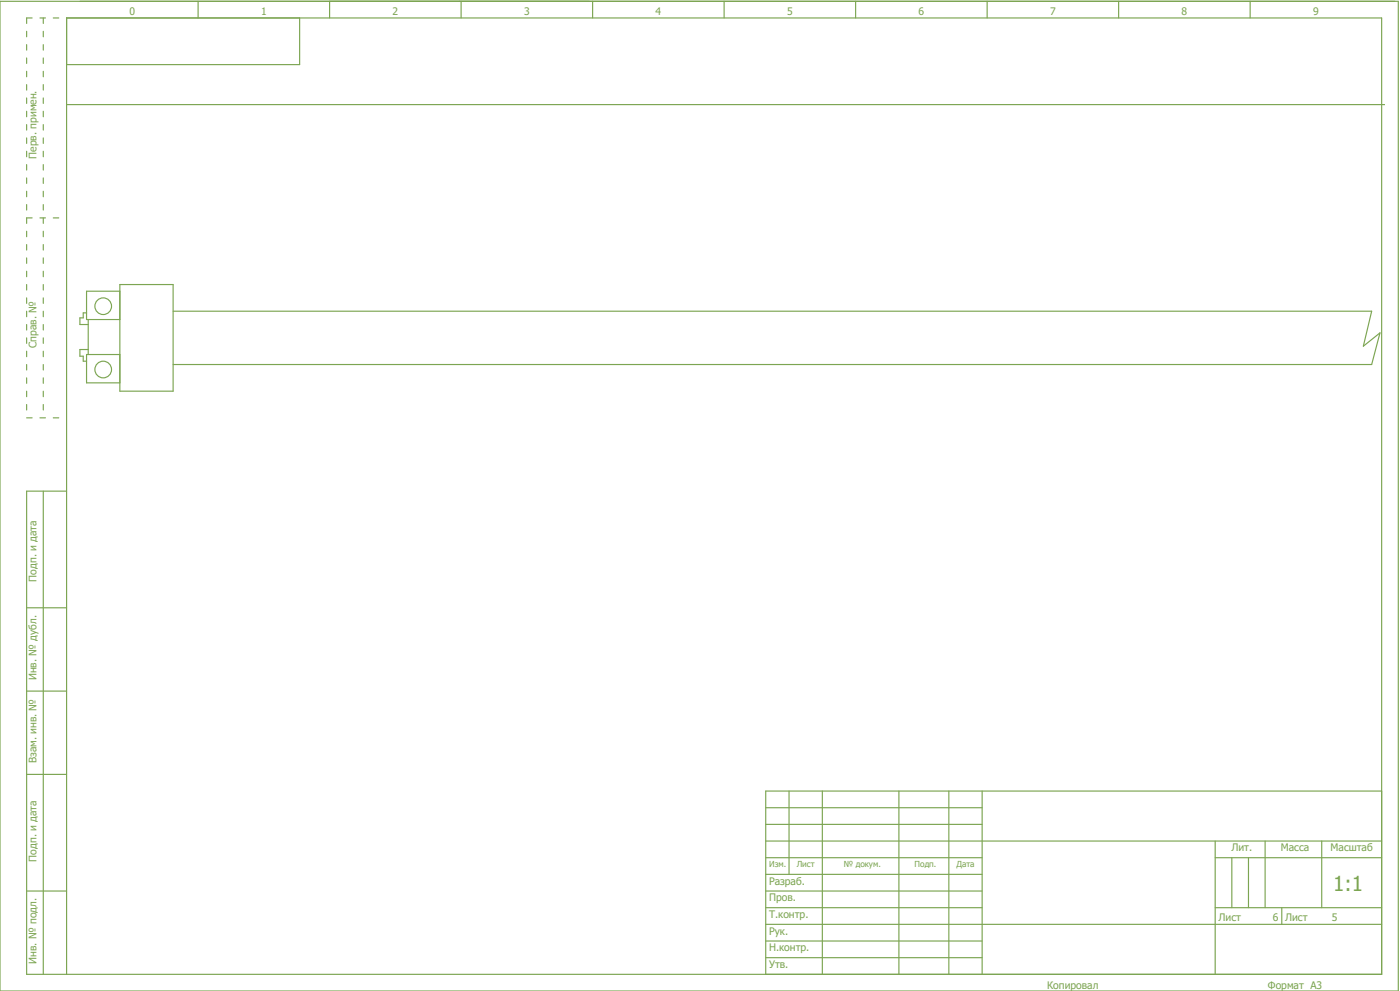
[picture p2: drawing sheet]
<svg xmlns="http://www.w3.org/2000/svg" width="421mm" height="297mm" viewBox="0 0 421 297" stroke-linecap="round" stroke-linejoin="round" font-family="sans-serif">
<g fill="none" stroke="#7ca552" stroke-width=".35">
<path d="M0 .4h420v297h-420zM59.5 .4v5M90 5.4v14h-70M99 .4v5M138.5 .4v5M178 .4v5M217.5 .4v5M257 .4v5M296.5 .4v5M336 .4v5M375.5 .4v5M20 31.4h396"/>
<path d="M26 93.9h-1v1.5h-1v2h2.5M26.5 95.9v10.5M36 85.4h16v32h-16zM36 87.4h-10v8.5h10M52 93.4h360l-2.5 10.5 5-4-2.5 9.5h-360M26.5 104.9h-2.5v2h1v1.5h1M36 106.4h-10v8.5h10M13 147.4v145M20 147.4h-12v145h407v-287h-395v287M8 182.4h12M8 207.4h12M8 232.4h12"/>
<path d="M237 237.4v25M247 237.4v55M270 237.4v55M285 237.4v55M295 237.4v55M415 237.4h-185v55M230 252.4h185M230 242.4h65M230 247.4h65M230 257.4h65M365 252.4v40M365 257.4h50"/>
<path d="M370 257.4v15M375 257.4v15M380 252.4v20M397 252.4v20M8 267.4h12M230 267.4h65M230 277.4h185M230 262.4h65M230 272.4h65M365 272.4h50M385 272.4v5M230 287.4h65"/>
<path d="M230 282.4h65"/>
<circle cx="31" cy="91.9" r="2.5"/>
<circle cx="31" cy="110.9" r="2.5"/>
</g>
<path d="M8 5.4h12M8 5.4v120M13 5.4v120M8 65.4h12M8 125.4h12" fill="none" stroke="#7ca552" stroke-width=".35" stroke-dasharray="1.7 2.3"/>
<text font-size="6.2" fill="#7ca552" x="400.4" y="267.4">1:1</text>
<g font-size="3.1" fill="#7ca552">
<text x="38.9" y="4.6">0</text>
<text x="78.4" y="4.6">1</text>
<text x="117.9" y="4.6">2</text>
<text x="157.4" y="4.6">3</text>
<text x="196.9" y="4.6">4</text>
<text x="236.4" y="4.6">5</text>
<text x="275.9" y="4.6">6</text>
<text x="315.4" y="4.6">7</text>
<text x="354.9" y="4.6">8</text>
<text x="394.4" y="4.6">9</text>
<text x="11" y="47.6" transform="rotate(-90 11 47.6)">Перв. примен.</text>
<text x="11" y="104.4" transform="rotate(-90 11 104.4)">Справ. №</text>
<text x="11" y="174.6" transform="rotate(-90 11 174.6)">Подп. и дата</text>
<text x="11" y="204.2" transform="rotate(-90 11 204.2)">Инв. № дубл.</text>
<text x="11" y="229.1" transform="rotate(-90 11 229.1)">Взам. инв. №</text>
<text x="369.9" y="255.5">Лит.</text>
<text x="384.7" y="255.5">Масса</text>
<text x="399.7" y="255.5">Масштаб</text>
<text x="11" y="258.6" transform="rotate(-90 11 258.6)">Подп. и дата</text>
<text x="231" y="265.5">Разраб.</text>
<text x="231" y="275.5">Т.контр.</text>
<text x="231" y="270.5">Пров.</text>
<text x="231" y="280.5">Рук.</text>
<text x="366" y="276.4">Лист</text>
<text x="382.3" y="276.4">6</text>
<text x="386" y="276.4">Лист</text>
<text x="400" y="276.4">5</text>
<text x="231" y="285.5">Н.контр.</text>
<text x="11" y="289.2" transform="rotate(-90 11 289.2)">Инв. № подл.</text>
<text x="231" y="290.5">Утв.</text>
<text x="314.5" y="296.6">Копировал</text>
<text x="380.9" y="296.6">Формат А3</text>
</g>
<g font-size="2.5" fill="#7ca552">
<text x="231" y="260.3">Изм.</text>
<text x="239.3" y="260.3">Лист</text>
<text x="253.4" y="260.3">№ докум.</text>
<text x="274.7" y="260.3">Подп.</text>
<text x="287.3" y="260.3">Дата</text>
</g>
</svg>
